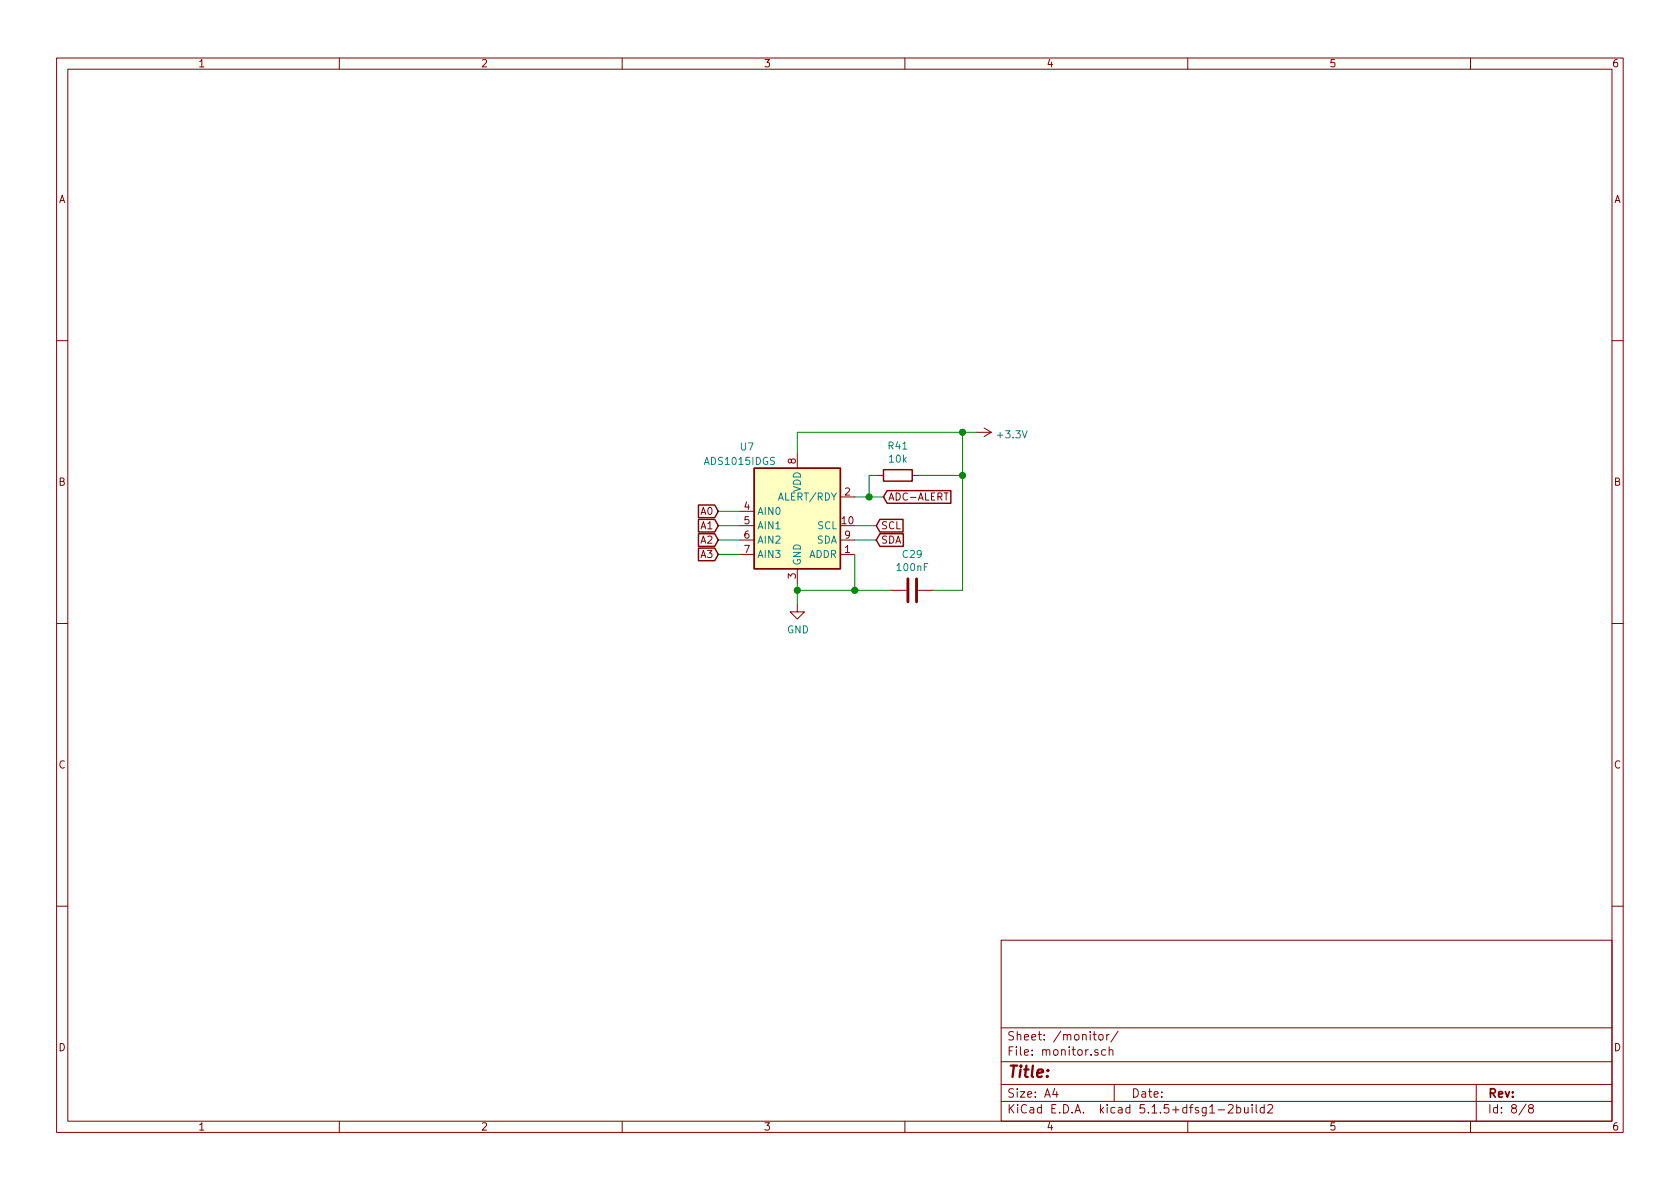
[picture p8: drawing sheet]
EESchema Schematic File Version 4
EELAYER 30 0
EELAYER END
$Descr A4 11693 8268
encoding utf-8
Sheet 8 8
Title ""
Date ""
Rev ""
Comp ""
Comment1 ""
Comment2 ""
Comment3 ""
Comment4 ""
$EndDescr
$Comp
L Analog_ADC:ADS1015IDGS U7
U 1 1
P 5550 3650
F 0 "U7" H 5200 4200 50  0000 C CNN
F 1 "ADS1015IDGS" H 5150 4100 50  0000 C CNN
F 2 "Housings_SSOP:MSOP-10_3x3mm_Pitch0.5mm" H 5550 3150 50  0001 C CNN
F 3 "http://www.ti.com/lit/ds/symlink/ads1015.pdf" H 5500 2750 50  0001 C CNN
	1    5550 3650
	1    0    0    -1  
$EndComp
$Comp
L Device:C C29
U 1 1
P 6350 4100
F 0 "C29" V 6098 4100 50  0000 C CNN
F 1 "100nF" V 6189 4100 50  0000 C CNN
F 2 "Capacitors_SMD:C_0603" H 6388 3950 50  0001 C CNN
F 3 "~" H 6350 4100 50  0001 C CNN
	1    6350 4100
	0    1    1    0   
$EndComp
$Comp
L power:+3.3V #PWR043
U 1 1
P 6800 3000
F 0 "#PWR043" H 6800 2850 50  0001 C CNN
F 1 "+3.3V" V 6815 3128 50  0000 L CNN
F 2 "" H 6800 3000 50  0001 C CNN
F 3 "" H 6800 3000 50  0001 C CNN
	1    6800 3000
	0    1    1    0   
$EndComp
$Comp
L power:GND #PWR042
U 1 1
P 5550 4200
F 0 "#PWR042" H 5550 3950 50  0001 C CNN
F 1 "GND" H 5555 4027 50  0000 C CNN
F 2 "" H 5550 4200 50  0001 C CNN
F 3 "" H 5550 4200 50  0001 C CNN
	1    5550 4200
	1    0    0    -1  
$EndComp
Wire Wire Line
	5550 4200 5550 4100
Wire Wire Line
	5950 3850 5950 4100
Wire Wire Line
	5950 4100 5550 4100
Connection ~ 5550 4100
Wire Wire Line
	5550 4100 5550 4050
Connection ~ 5950 4100
Wire Wire Line
	5950 4100 6200 4100
Text GLabel 6100 3750 2    50   Input ~ 0
SDA
Text GLabel 6100 3650 2    50   Input ~ 0
SCL
Text GLabel 5000 3850 0    50   Input ~ 0
A3
Text GLabel 5000 3750 0    50   Input ~ 0
A2
Text GLabel 5000 3650 0    50   Input ~ 0
A1
Text GLabel 5000 3550 0    50   Input ~ 0
A0
Wire Wire Line
	6100 3650 5950 3650
Wire Wire Line
	6100 3750 5950 3750
Wire Wire Line
	5150 3550 5000 3550
Wire Wire Line
	5000 3650 5150 3650
Wire Wire Line
	5150 3750 5000 3750
Wire Wire Line
	5000 3850 5150 3850
$Comp
L Device:R R41
U 1 1
P 6250 3300
F 0 "R41" V 6043 3300 50  0000 C CNN
F 1 "10k" V 6134 3300 50  0000 C CNN
F 2 "Resistors_SMD:R_0603" V 6180 3300 50  0001 C CNN
F 3 "~" H 6250 3300 50  0001 C CNN
	1    6250 3300
	0    1    1    0   
$EndComp
Text GLabel 6150 3450 2    50   Input ~ 0
ADC-ALERT
Wire Wire Line
	5950 3450 6050 3450
Wire Wire Line
	6100 3300 6050 3300
Wire Wire Line
	6050 3300 6050 3450
Connection ~ 6050 3450
Wire Wire Line
	6050 3450 6150 3450
Wire Wire Line
	6400 3300 6700 3300
Wire Wire Line
	6500 4100 6700 4100
Wire Wire Line
	6700 4100 6700 3300
Wire Wire Line
	6800 3000 6700 3000
Wire Wire Line
	5550 3000 5550 3150
Wire Wire Line
	6700 3300 6700 3000
Connection ~ 6700 3300
Connection ~ 6700 3000
Wire Wire Line
	6700 3000 5550 3000
$EndSCHEMATC
